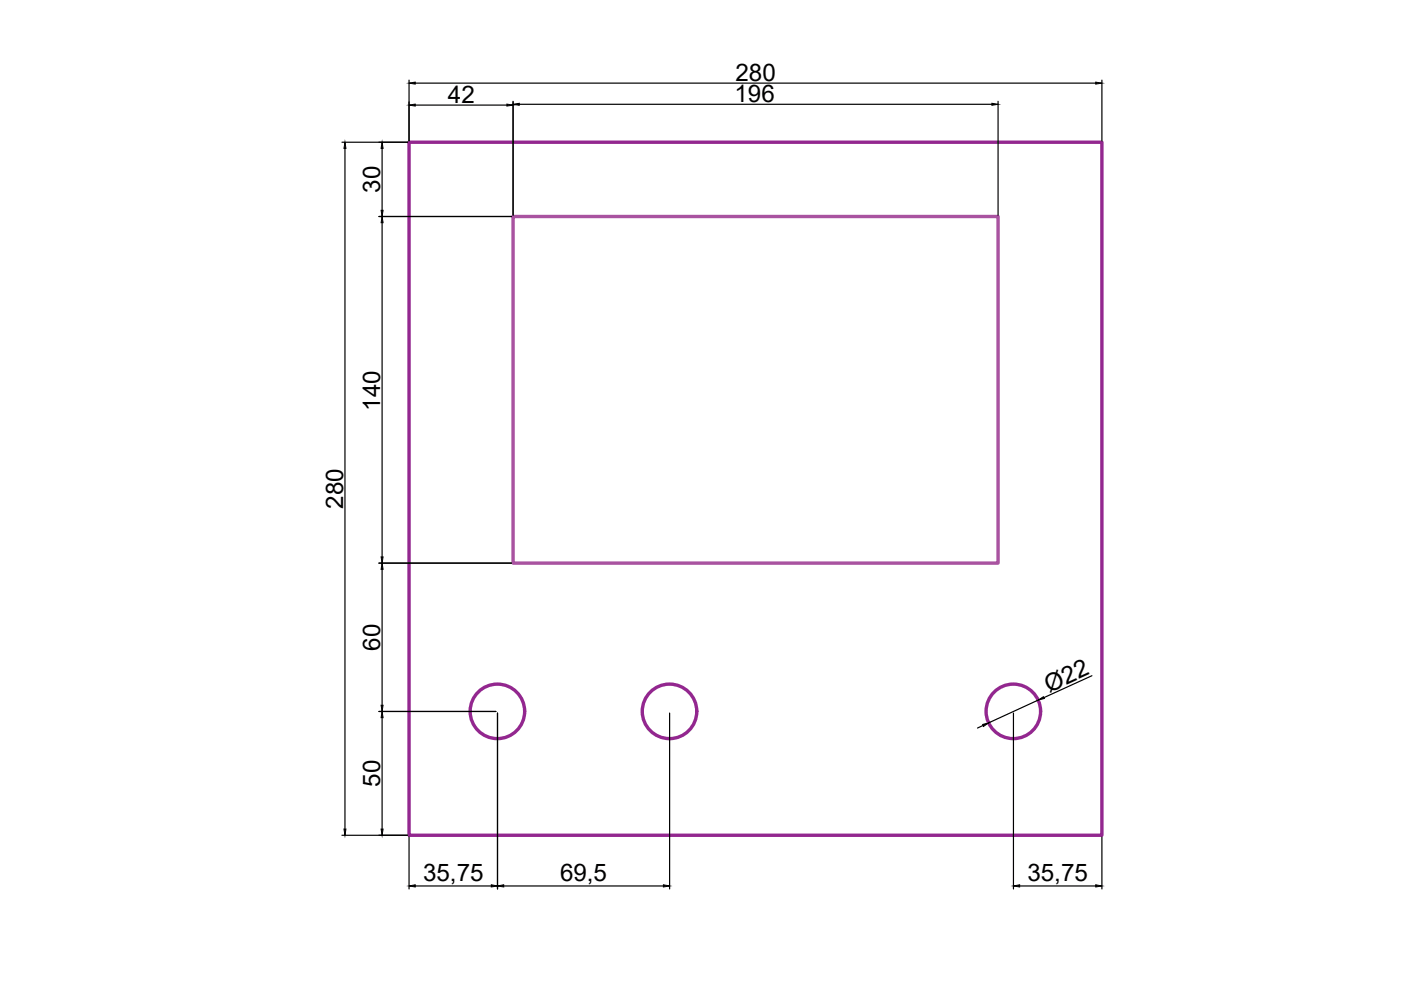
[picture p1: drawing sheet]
<svg xmlns="http://www.w3.org/2000/svg" width="297mm" height="210mm" viewBox="0 0 297 210" stroke-linecap="round" stroke-linejoin="round" font-family="sans-serif">
<!-- layer: 0 -->
<path d="M108.8 45.9h102.8v73.5h-102.8z" fill="none" stroke="#a953a0" stroke-width=".72"/>
<!-- layer: eProC - L2 -->
<g fill="none" stroke="#93278f" stroke-width=".72">
<path d="M86.7 30.2h146.9v146.9h-146.9z"/>
<circle cx="105.5" cy="150.8" r="5.8"/>
<circle cx="142" cy="150.8" r="5.8"/>
<circle cx="214.8" cy="150.8" r="5.8"/>
</g>
<!-- layer: DESC -->
<g fill="none" stroke="#000" stroke-width=".25">
<path d="M86.7 17v12.9M88 17.6h144.3M233.6 17v12.9M72.5 30.2h13.9M73.1 31.5v144.3M81 31.5v13.1M88 22.3h19.5M108.8 21.5v24.1M110.1 22.1h100.2M211.6 21.5v24.1M80.3 45.9h28.1M81 47.2v70.9"/>
<path d="M80.3 119.4h28.1M81 120.7v28.8M80.3 150.8h24.8M81 152.2v23.6M105.5 151.2v37.3M142 151.2v37.3M208.4 153.8l-1.2 .6M214.9 151.2v37.3M220.1 148.4l-10.5 4.9M231.5 143.3l-10.2 4.6M72.5 177.1h13.9M86.7 177.4v11.1"/>
<path d="M233.6 177.4v11.1M88 187.8h16.2M106.8 187.8h33.9M216.2 187.8h16.1"/>
</g>
<g fill="#000" stroke="#000" stroke-width=".21">
<path d="M86.7 17.6l1.3-.2v.4zM232.3 17.4l1.3 .2-1.3 .2zM73.1 30.2l.2 1.3h-.4zM81 30.2l.2 1.3h-.4zM86.7 22.3l1.3-.2v.4zM107.5 22.1l1.3 .2-1.3 .2zM108.8 22.1l1.3-.2v.4zM210.3 21.9l1.3 .2-1.3 .2zM80.8 44.6h.4l-.2 1.3zM81 45.9l.2 1.3h-.4zM80.8 118.1h.4l-.2 1.3zM81 119.4l.2 1.3h-.4z"/>
<path d="M80.8 149.5h.4l-.2 1.3zM81 150.8l.2 1.4h-.4zM208.4 153.6l1.2-.3-1.1 .7zM220.1 148.4l1.1-.7 .2 .4zM72.9 175.8h.4l-.2 1.3zM80.8 175.8h.4l-.2 1.3zM86.7 187.8l1.3-.2v.5zM104.2 187.6l1.3 .2-1.3 .3zM105.5 187.8l1.3-.2v.5zM140.7 187.6l1.3 .2-1.3 .3zM214.9 187.8l1.3-.2v.5zM232.3 187.6l1.3 .2-1.3 .3z"/>
</g>
<g font-size="5.1">
<text x="155.9" y="17.2">280</text>
<text x="95" y="21.9">42</text>
<text x="155.7" y="21.7">196</text>
<text x="80.6" y="40.9" transform="rotate(-90 80.6 40.9)">30</text>
<text x="80.6" y="87.1" transform="rotate(-90 80.6 87.1)">140</text>
<text x="72.8" y="107.9" transform="rotate(-90 72.8 107.9)">280</text>
<text x="80.6" y="137.9" transform="rotate(-90 80.6 137.9)">60</text>
<text x="222.4" y="146.9" transform="rotate(-25 222.4 146.9)">Ø22</text>
<text x="80.6" y="166.8" transform="rotate(-90 80.6 166.8)">50</text>
<text x="89.7" y="186.8">35,75</text>
<text x="118.7" y="186.8">69,5</text>
<text x="217.8" y="186.8">35,75</text>
</g>
</svg>
